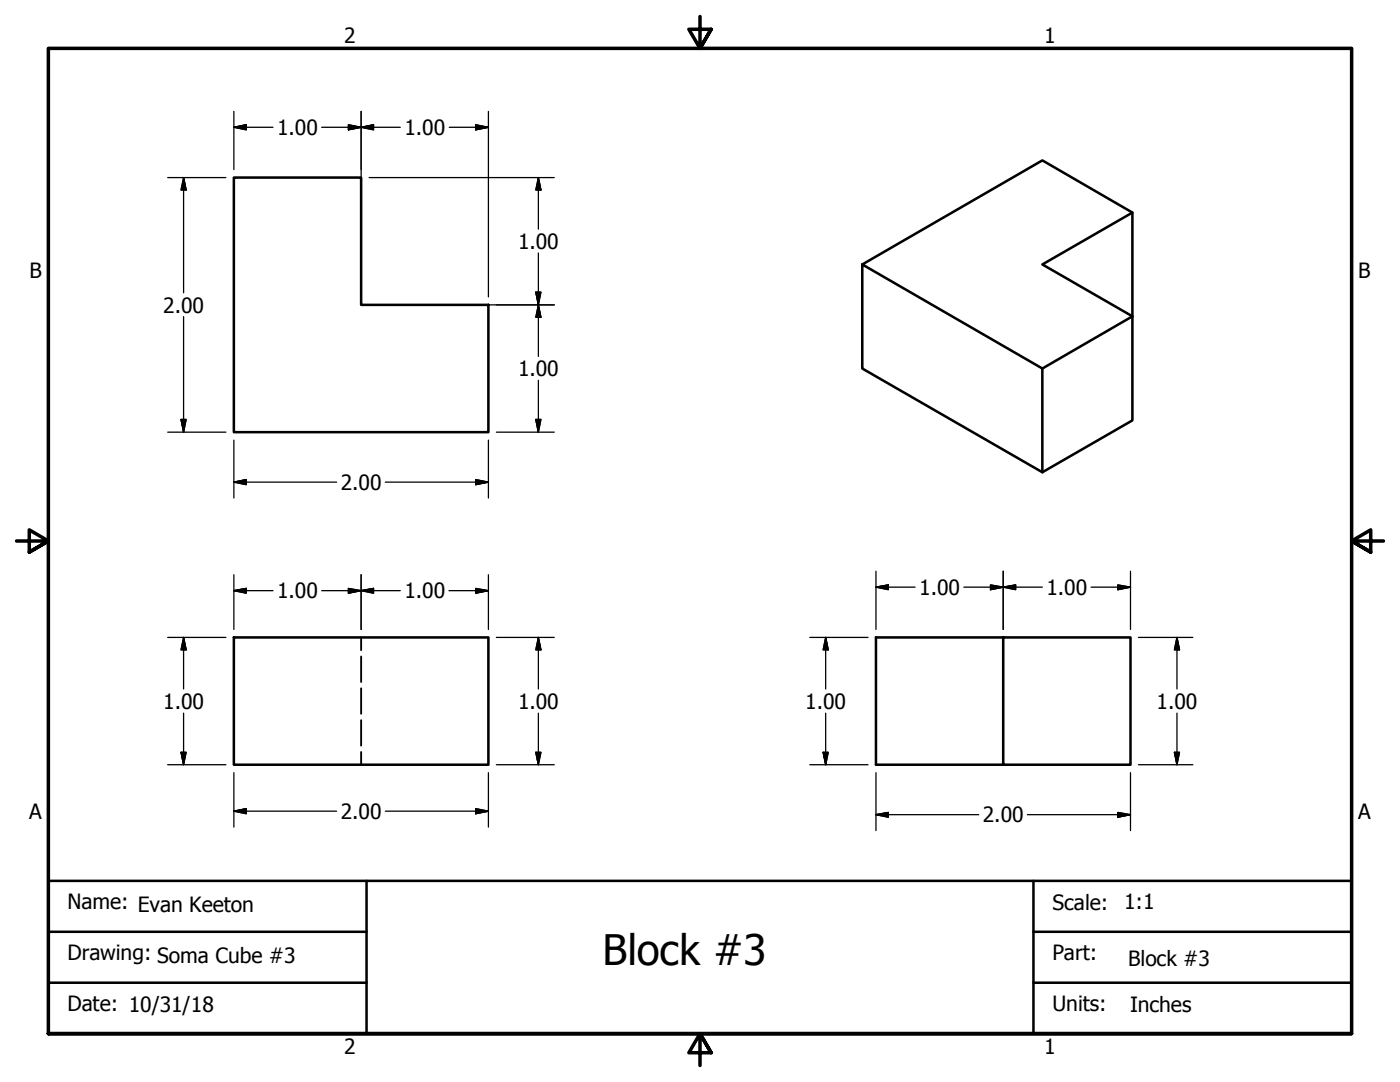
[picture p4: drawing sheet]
<svg xmlns="http://www.w3.org/2000/svg" width="279mm" height="216mm" viewBox="0 0 279 216" stroke-linecap="round" stroke-linejoin="round" font-family="sans-serif">
<g fill="none" stroke="#000" stroke-width=".51">
<path d="M46.7 35.4h25.4v25.4h25.4v25.4h-50.8zM172.1 52.8l35.9 20.7v20.7l-35.9-20.7v-20.7l35.9-20.8 18 10.4v20.7l-18 10.4M226 42.4l-18 10.4 18 10.3v20.8l-18 10.3M46.7 127.2h50.8v25.4h-50.8zM200.2 127.2h25.4v25.4h-25.4zM200.2 127.2h-25.4v25.4h25.4M9.7 175.8h260v30.4h-260zM73.2 175.8v30.4M206.2 175.8v30.4M9.7 196.1h63.5M9.7 185.9h63.5M206.2 196.1h63.5"/>
<path d="M206.2 185.9h63.5"/>
</g>
<path d="M72.1 127.2v2.5M72.1 131v5.1M72.1 137.4v5M72.1 143.7v5.1M72.1 150.1v2.5" fill="none" stroke="#000" stroke-width=".38"/>
<path d="M139.7 3.3v6.4l-2.2-3.9h4.4l-2.2 3.9 2.2-3.9M3.3 107.9h6.4l-3.9-2.2v4.5l3.9-2.3-3.9 2.3M276.1 107.9h-6.4l3.9-2.2v4.5l-3.9-2.3 3.9 2.3M9.7 206.2v-196.5h260v196.5h-260h260M141.9 210.1l-2.2-3.9 2.2 3.9h-4.4l2.2-3.9v6.4" fill="none" stroke="#000" stroke-width=".7"/>
<g fill="none" stroke="#000" stroke-width=".25">
<path d="M33.5 35.4h11.6M36.6 35.4l.5 2.5h-1zM36.6 35.4v23M46.7 25.4l2.4-.5v1zM46.7 22.2v11.6M46.7 25.4h7.8M64.2 25.4h15.7M69.5 24.9l2.6 .5-2.6 .5zM72.1 25.4l2.4-.5v1zM72.1 22.2v37M73.7 35.4h36.9M89.7 25.4h7.8"/>
<path d="M94.9 24.9l2.6 .5-2.6 .5zM97.5 22.2v37M107.4 35.4l.5 2.5h-1zM107.4 35.4v10.3M106.9 58.3h1l-.5 2.5zM107.4 50.5v20.6M36.6 63.2v23M73.7 60.8h36.9M107.4 60.8l.5 2.5h-1zM107.4 75.9v10.3M33.5 86.2h11.6M36.1 83.7h1l-.5 2.5z"/>
<path d="M46.7 96.2l2.4-.5v1zM46.7 87.8v11.6M46.7 96.2h20.5M76.9 96.2h20.6M94.9 95.7l2.6 .5-2.6 .5zM97.5 87.8v11.6M99.1 86.2h11.5M106.9 83.7h1l-.5 2.5zM46.7 117.9l2.4-.5v1zM46.7 114.7v10.9M46.7 117.9h7.8M64.2 117.9h15.7"/>
<path d="M69.5 117.4l2.6 .5-2.6 .5zM72.1 117.9l2.4-.5v1zM72.1 114.7v10.9M89.6 117.9h7.9M94.9 117.4l2.6 .5-2.6 .5zM97.5 114.7v10.9M174.8 117.2l2.5-.5v1zM174.8 114v11.6M174.8 117.2h7.8M192.3 117.2h15.7M197.7 116.7l2.5 .5-2.5 .5zM200.2 117.2l2.5-.5v1z"/>
<path d="M200.2 114v11.6M217.7 117.2h7.9M223.1 116.7l2.5 .5-2.5 .5zM225.6 114v11.6M33.5 127.2h11.6M36.6 127.2l.5 2.5h-1zM36.6 127.2v10.3M99.1 127.2h11.5M107.4 127.2l.5 2.5h-1zM107.4 127.2v10.3M161.6 127.2h11.6M164.8 127.2l.5 2.5h-1z"/>
<path d="M164.8 127.2v10.3M227.2 127.2h10.9M234.9 127.2l.5 2.5h-1zM234.9 127.2v10.3M33.5 152.6h11.6M36.1 150.1h1l-.5 2.5zM36.6 142.3v10.3M46.7 154.2v10.8M97.5 154.2v10.8M99.1 152.6h11.5M106.9 150.1h1l-.5 2.5zM107.4 142.3v10.3"/>
<path d="M161.6 152.6h11.6M164.3 150.1h1l-.5 2.5zM164.8 142.3v10.3M174.8 154.2v11.5M225.6 154.2v11.5M227.2 152.6h10.9M234.4 150.1h1l-.5 2.5zM234.9 142.3v10.3M46.7 161.9l2.4-.5v1zM46.7 161.9h20.5M76.9 161.9h20.6M94.9 161.4l2.6 .5-2.6 .5z"/>
<path d="M174.8 162.6l2.5-.5v1zM174.8 162.6h20.5M205 162.6h20.6M223.1 162.1l2.5 .5-2.5 .5z"/>
</g>
<g fill="#000" stroke="#000" stroke-width=".25">
<path d="M36.6 35.4l.5 2.5zM36.6 35.4l.5 2.5h-1zM46.7 25.4l2.4-.5zM46.7 25.4l2.4-.5v1zM69.5 25.9l2.6-.5zM69.5 24.9l2.6 .5-2.6 .5zM72.1 25.4l2.4-.5zM72.1 25.4l2.4-.5v1zM94.9 25.9l2.6-.5zM94.9 24.9l2.6 .5-2.6 .5zM107.4 35.4l.5 2.5zM107.4 35.4l.5 2.5h-1z"/>
<path d="M106.9 58.3l.5 2.5zM106.9 58.3h1l-.5 2.5zM107.4 60.8l.5 2.5zM107.4 60.8l.5 2.5h-1zM36.1 83.7l.5 2.5zM36.1 83.7h1l-.5 2.5zM46.7 96.2l2.4-.5zM46.7 96.2l2.4-.5v1zM94.9 96.7l2.6-.5zM94.9 95.7l2.6 .5-2.6 .5zM106.9 83.7l.5 2.5zM106.9 83.7h1l-.5 2.5z"/>
<path d="M46.7 117.9l2.4-.5zM46.7 117.9l2.4-.5v1zM69.5 118.4l2.6-.5zM69.5 117.4l2.6 .5-2.6 .5zM72.1 117.9l2.4-.5zM72.1 117.9l2.4-.5v1zM94.9 118.4l2.6-.5zM94.9 117.4l2.6 .5-2.6 .5zM174.8 117.2l2.5-.5zM174.8 117.2l2.5-.5v1zM197.7 117.7l2.5-.5zM197.7 116.7l2.5 .5-2.5 .5z"/>
<path d="M200.2 117.2l2.5-.5zM200.2 117.2l2.5-.5v1zM223.1 117.7l2.5-.5zM223.1 116.7l2.5 .5-2.5 .5zM36.6 127.2l.5 2.5zM36.6 127.2l.5 2.5h-1zM107.4 127.2l.5 2.5zM107.4 127.2l.5 2.5h-1zM164.8 127.2l.5 2.5zM164.8 127.2l.5 2.5h-1zM234.9 127.2l.5 2.5zM234.9 127.2l.5 2.5h-1z"/>
<path d="M36.1 150.1l.5 2.5zM36.1 150.1h1l-.5 2.5zM106.9 150.1l.5 2.5zM106.9 150.1h1l-.5 2.5zM164.3 150.1l.5 2.5zM164.3 150.1h1l-.5 2.5zM234.4 150.1l.5 2.5zM234.4 150.1h1l-.5 2.5zM46.7 161.9l2.4-.5zM46.7 161.9l2.4-.5v1zM94.9 162.4l2.6-.5zM94.9 161.4l2.6 .5-2.6 .5z"/>
<path d="M174.8 162.6l2.5-.5zM174.8 162.6l2.5-.5v1zM223.1 163.1l2.5-.5zM223.1 162.1l2.5 .5-2.5 .5z"/>
</g>
<text font-size="8.4" x="120.3" y="192.6">Block #3</text>
<g font-size="4.2">
<text x="68.7" y="8.6">2</text>
<text x="208.4" y="8.6">1</text>
<text x="55.3" y="26.9">1.00</text>
<text x="80.7" y="26.9">1.00</text>
<text x="103.4" y="49.6">1.00</text>
<text x="5.9" y="55.5">B</text>
<text x="271.1" y="55.5">B</text>
<text x="32.6" y="62.4">2.00</text>
<text x="103.4" y="75.1">1.00</text>
<text x="68" y="97.7">2.00</text>
<text x="55.3" y="119.4">1.00</text>
<text x="80.7" y="119.4">1.00</text>
<text x="183.5" y="118.7">1.00</text>
<text x="208.9" y="118.7">1.00</text>
<text x="32.6" y="141.4">1.00</text>
<text x="103.4" y="141.4">1.00</text>
<text x="160.7" y="141.4">1.00</text>
<text x="230.8" y="141.4">1.00</text>
<text x="5.8" y="163.4">A</text>
<text x="68" y="163.4">2.00</text>
<text x="196.2" y="164.1">2.00</text>
<text x="271" y="163.4">A</text>
<text x="13.5" y="181.4">Name: Evan Keeton</text>
<text x="210.1" y="181.5">Scale:</text>
<text x="224.3" y="181.4">1:1</text>
<text x="13.5" y="191.5">Drawing: Soma Cube #3</text>
<text x="210.1" y="191.5">Part:</text>
<text x="225.2" y="192.7">Block #3</text>
<text x="13.5" y="201.7">Date: 10/31/18</text>
<text x="210.1" y="201.7">Units:</text>
<text x="225.6" y="201.9">Inches</text>
<text x="68.7" y="210.3">2</text>
<text x="208.4" y="210.3">1</text>
</g>
</svg>
